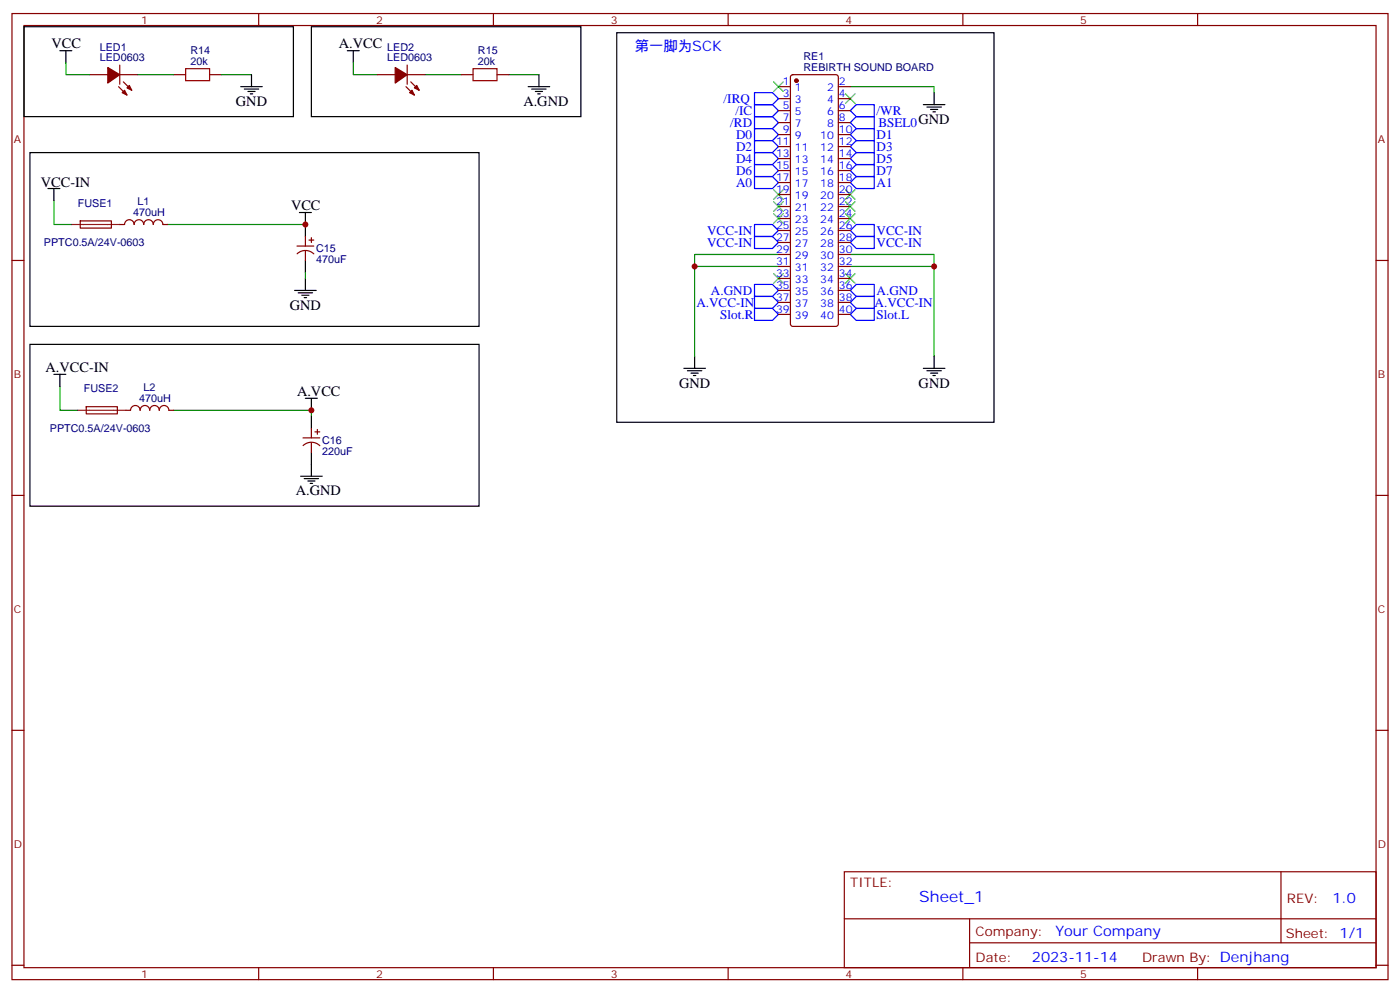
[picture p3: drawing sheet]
<svg xmlns="http://www.w3.org/2000/svg" width="412mm" height="292mm" viewBox="0 0 412 292" stroke-linecap="round" stroke-linejoin="round" font-family="sans-serif">
<g fill="none" stroke="#870000" stroke-width=".35">
<path d="M3.5 4h405.4v284.3h-405.4zM7.1 7.5h398.2v277.3h-398.2zM35.3 19.2v5.6M76.2 4v3.5M119.9 19.2v5.6M145.3 4v3.5M214.5 4v3.5M283.6 4v3.5M352.8 4v3.5M26.5 22h5.2M34.9 25.5l2.5 2.5M35.3 22h5.3"/>
<path d="M36.3 24.1l2.5 2.5M51.2 22h3.5M61.7 22h3.6M111.1 22h5.3M119.6 25.5l2.5 2.5M119.9 22h5.3M121 24.1l2.5 2.5M135.8 22h3.5M146.4 22h3.5M229.3 25.5h3.5M229.3 29h3.5M229.3 32.6h3.5"/>
<path d="M229.3 36.1h3.5M229.3 39.6h3.5M233.1 22.2l.4-.2h12.7l.5 .2 .2 .5v72.7l-.2 .5-.5 .2h-12.7l-.5-.3-.2-.4v-72.7zM246.9 25.5h3.6M246.9 29h3.6M246.9 32.6h3.6M246.9 36.1h3.6M246.9 39.6h3.6M229.3 43.1h3.5M229.3 46.7h3.5M229.3 50.2h3.5M229.3 53.7h3.5"/>
<path d="M229.3 57.3h3.5M246.9 43.1h3.6M246.9 46.7h3.6M246.9 50.2h3.6M246.9 53.7h3.6M246.9 57.3h3.6M3.5 76.7h3.6M23.6 65h9.2v2.1h-9.1zM35.3 66.1h1.4a1.41 1.41 0 0 1 1.4-1.4 1.41 1.41 0 0 1 1.4 1.4 1.41 1.41 0 0 1 1.4-1.4 1.41 1.41 0 0 1 1.4 1.4 1.41 1.41 0 0 1 1.4-1.4 1.41 1.41 0 0 1 1.5 1.4 1.41 1.41 0 0 1 1.4-1.4 1.41 1.41 0 0 1 1.4 1.4h1.4M87.5 72.4h4.9M87.5 74.7a3.5 3.5 0 0 1 4.9 0M90 69.6v2.8"/>
<path d="M90 73.8v2.9M91 70.7h1.4M91.7 70v1.4M229.3 78.4h3.5M229.3 74.9h3.5M229.3 71.4h3.5M229.3 67.8h3.5M229.3 64.3h3.5M229.3 60.8h3.5M246.9 78.4h3.6M246.9 74.9h3.6M246.9 71.4h3.6"/>
<path d="M246.9 67.8h3.6M246.9 64.3h3.6M246.9 60.8h3.6M405.3 76.7h3.6M229.3 92.5h3.5M229.3 89h3.5M229.3 85.5h3.5M229.3 82h3.5M246.9 92.5h3.6M246.9 89h3.6M246.9 85.5h3.6M246.9 82h3.6"/>
<path d="M25.4 119.7h9.1l.1 2.1h-9.2zM37 120.8l1.5-.1a1.41 1.41 0 0 1 1.4-1.4 1.41 1.41 0 0 1 1.4 1.5 1.41 1.41 0 0 1 1.4-1.5 1.41 1.41 0 0 1 1.4 1.5 1.41 1.41 0 0 1 1.4-1.5 1.41 1.41 0 0 1 1.4 1.5 1.41 1.41 0 0 1 1.4-1.5 1.41 1.41 0 0 1 1.4 1.5h1.5M89.3 128.9h4.9M89.3 131.1a3.5 3.5 0 0 1 4.9 .1M91.7 126v2.9M91.7 130.3v2.8M92.8 127.1h1.4M93.5 126.4v1.4M3.5 145.8h3.6M405.3 145.8h3.6M3.5 214.9h3.6M405.3 214.9h3.6"/>
<path d="M248.7 256.6h156.6v28.2h-156.6zM377.3 256.6v20.9M248.7 270.4h156.5M285.6 277.5h119.6M285.6 270.4v14.1M3.5 284.1h3.6M76.2 284.8v3.5M145.3 284.8v3.5M214.5 284.8v3.5M283.6 284.8v3.5M352.8 284.8v3.5M405.3 284.1h3.6"/>
</g>
<g fill="none" stroke="#000" stroke-width=".35">
<path d="M7.1 7.9h79.3v26.4h-79.3zM17.6 14.9h3.6M19.4 14.9v3.6M91.7 7.9h79.4v26.4h-79.4zM102.3 14.9h3.5M104.1 14.9v3.6M181.7 9.6h111.1v114.7h-111.1zM70.9 25.5h6.4M72 26.2h4.2M73 26.9h2.1M73.7 27.6h.7M74.1 22v3.5"/>
<path d="M155.6 25.5h6.3M156.6 26.2h4.3M157.7 26.9h2.1M158.4 27.6h.7M158.7 22v3.5M272 30.8h6.3M273 31.5h4.3M274.1 32.2h2.1M274.8 32.9h.7M275.2 27.3v3.5M8.8 44.9h132.3v51.2h-132.3zM14.1 55.5h3.5"/>
<path d="M15.9 55.5v3.5M88.2 62.5h3.5M90 62.5v7.1M90 76.7v3.5M86.8 85.5h6.3M87.8 86.2h4.3M88.9 86.9h2.1M89.6 87.6h.7M90 82v3.5M8.8 101.4h132.3v47.6h-132.3zM15.9 110.2h3.5M17.6 110.2v3.5"/>
<path d="M90 117.2h3.5M91.7 117.2v3.6M201.4 108.4h6.4M202.5 109.1h4.2M203.6 109.8h2.1M204.3 110.5h.7M204.6 104.9v3.5M272 108.4h6.3M273 109.1h4.3M274.1 109.8h2.1M274.8 110.5h.7M275.2 104.9v3.5"/>
<path d="M91.7 122.5v3.5M91.7 133.1v7.1M88.5 140.2h6.4M89.6 140.9h4.2M90.7 141.6h2.1M91.4 142.3h.7"/>
</g>
<g fill="none" stroke="#00f" stroke-width=".35">
<path d="M222.2 30.8h5.3l1.8 1.8-1.8 1.7h-5.3zM222.2 34.3h5.3l1.8 1.8-1.8 1.8h-5.3zM222.2 37.9h5.3l1.8 1.7-1.8 1.8h-5.3zM222.2 27.3h5.3l1.8 1.7-1.8 1.8h-5.3zM252.2 34.3h5.3v3.6h-5.3l-1.7-1.8zM252.2 30.8h5.3v3.5h-5.3l-1.7-1.7zM252.2 37.9h5.3v3.5h-5.3l-1.7-1.8zM222.2 41.4h5.3l1.8 1.7-1.8 1.8h-5.3zM222.2 44.9h5.3l1.8 1.8-1.8 1.7h-5.3zM222.2 48.4h5.3l1.8 1.8-1.8 1.8h-5.3zM222.2 52h5.3l1.8 1.7-1.8 1.8h-5.3zM252.2 52h5.3v3.5h-5.3l-1.7-1.8z"/>
<path d="M252.2 41.4h5.3v3.5h-5.3l-1.7-1.8zM252.2 44.9h5.3v3.5h-5.3l-1.7-1.7zM252.2 48.4h5.3v3.6h-5.3l-1.7-1.8zM222.2 66.1h5.3l1.8 1.7-1.8 1.8h-5.3zM222.2 69.6h5.3l1.8 1.8-1.8 1.7h-5.3zM252.2 66.1h5.3v3.5h-5.3l-1.7-1.8zM252.2 69.6h5.3v3.5h-5.3l-1.7-1.7zM222.2 83.7h5.3l1.8 1.8-1.8 1.7h-5.3zM222.2 87.2h5.3l1.8 1.8-1.8 1.8h-5.3zM222.2 90.8h5.3l1.8 1.7-1.8 1.8h-5.3zM250.5 89l1.7-1.8h5.3v3.6h-5.3zM252.2 83.7h5.3v3.5h-5.3l-1.7-1.7z"/>
<path d="M252.2 90.8h5.3v3.5h-5.3l-1.7-1.8z"/>
</g>
<g fill="none" stroke="#008700" stroke-width=".35">
<path d="M19.4 18.5v3.5h7.1M104.1 18.5v3.5h7M40.6 22h10.6M65.3 22h8.8M125.2 22h10.6M149.9 22h8.8M250.5 25.5h24.7v1.8M15.9 59v7.1h5.3M49.4 66.1h40.6M204.6 78.4h24.7M229.3 74.9h-24.7v30M250.5 78.4h24.7"/>
<path d="M250.5 74.9h24.7v30M90 80.2v1.8M17.6 113.7v7.1h5.3M51.2 120.8h40.5v1.7"/>
</g>
<path d="M54.7 20.2h7v3.5h-7zM139.3 20.2h7.1v3.5h-7.1z" fill="none" stroke="#a10000" stroke-width=".35"/>
<g fill="#870000" stroke="#870000" stroke-width=".35">
<path d="M116.4 19.9l3.5 2.1-3.5 2.4z"/>
<path d="M120.6 27.3l.8-.7 .7 1.4z"/>
<path d="M122.8 25.2l.7 1.4-1.4-.7z"/>
<path d="M31.7 19.9l3.6 2.1-3.6 2.4z"/>
<path d="M36 27.3l.7-.7 .7 1.4z"/>
<path d="M38.1 25.2l.7 1.4-1.4-.7z"/>
<circle cx="234.6" cy="23.7" r=".53"/>
</g>
<path d="M21.2 66.1h14.1M22.9 120.8h14.1" fill="none" stroke="#8c2424" stroke-width=".35"/>
<g fill="none" stroke="#3c3" stroke-width=".35">
<path d="M227.9 24.1l2.8 2.8M230.7 24.1l-2.8 2.8M249.1 27.6l2.8 2.8M251.9 27.6l-2.8 2.8M227.9 55.8l2.8 2.9M227.9 59.4l2.8 2.8M230.7 55.8l-2.8 2.9M230.7 59.4l-2.8 2.8M249.1 55.8l2.8 2.9M249.1 59.4l2.8 2.8M251.9 55.8l-2.8 2.9M251.9 59.4l-2.8 2.8"/>
<path d="M227.9 62.9l2.8 2.8M230.7 62.9l-2.8 2.8M249.1 62.9l2.8 2.8M251.9 62.9l-2.8 2.8M227.9 80.5l2.8 2.9M230.7 80.5l-2.8 2.9M249.1 80.5l2.8 2.9M251.9 80.5l-2.8 2.9"/>
</g>
<g fill="#c00">
<circle cx="91.7" cy="120.8" r=".88"/>
<circle cx="90" cy="66.1" r=".88"/>
<circle cx="204.6" cy="78.4" r=".88"/>
<circle cx="275.2" cy="78.4" r=".88"/>
</g>
<text font-size="4.6" fill="#00f" x="270.8" y="265.6">Sheet_1</text>
<g font-size="4.2">
<text x="15.2" y="14.2">VCC</text>
<text x="99.8" y="14.2">A.VCC</text>
<text x="69.5" y="31.2">GND</text>
<text x="154.2" y="31.2">A.GND</text>
<text x="12" y="55.1">VCC-IN</text>
<text x="85.7" y="61.8">VCC</text>
<text x="85.4" y="91.1">GND</text>
<text x="13.4" y="109.5">A.VCC-IN</text>
<text x="87.5" y="116.5">A.VCC</text>
<text x="200" y="114.1">GND</text>
<text x="270.6" y="114.1">GND</text>
<text x="87.1" y="145.8">A.GND</text>
</g>
<g font-size="4.2" fill="#00f">
<text x="187" y="14.9">第一脚为SCK</text>
<text x="392.5" y="265.8">1.0</text>
<text x="310.9" y="275.4">Your Company</text>
<text x="304" y="283.2">2023-11-14</text>
</g>
<g font-size="3.9" fill="#00f">
<text x="213.2" y="30.3">/IRQ</text>
<text x="216.6" y="33.8">/IC</text>
<text x="258.2" y="33.8">/WR</text>
<text x="215.1" y="37.3">/RD</text>
<text x="216.8" y="40.9">D0</text>
<text x="258.2" y="40.8">D1</text>
<text x="258.8" y="37.4">BSEL0GND</text>
<text x="216.8" y="44.3">D2</text>
<text x="216.8" y="47.8">D4</text>
<text x="258.2" y="44.3">D3</text>
<text x="258.2" y="47.8">D5</text>
<text x="216.8" y="51.4">D6</text>
<text x="258.2" y="51.4">D7</text>
<text x="216.8" y="55">A0</text>
<text x="258.2" y="54.9">A1</text>
<text x="208.3" y="69.1">VCC-IN</text>
<text x="258.2" y="69.1">VCC-IN</text>
<text x="208.3" y="72.6">VCC-IN</text>
<text x="258.2" y="72.6">VCC-IN</text>
<text x="209.4" y="86.7">A.GND</text>
<text x="258.2" y="86.7">A.GND</text>
<text x="205.1" y="90.3">A.VCC-IN</text>
<text x="212.2" y="93.8">Slot.R</text>
<text x="257.6" y="90.3">A.VCC-IN</text>
<text x="258.2" y="93.8">Slot.L</text>
</g>
<g font-size="3.9" fill="#800">
<text x="250.5" y="261.2">TITLE:</text>
<text x="379.1" y="265.8">REV:</text>
<text x="287.4" y="275.4">Company:</text>
<text x="378.7" y="276">Sheet: 1/1</text>
<text x="287.4" y="283">Date:</text>
<text x="336.4" y="283.1">Drawn By: Denjhang</text>
</g>
<g font-size="3.2" fill="#800">
<text x="41.6" y="7">1</text>
<text x="110.8" y="7">2</text>
<text x="179.9" y="7">3</text>
<text x="249.1" y="7">4</text>
<text x="318.2" y="7">5</text>
<text x="4.1" y="42.1">A</text>
<text x="405.9" y="42.1">A</text>
<text x="4.1" y="111.2">B</text>
<text x="405.9" y="111.2">B</text>
<text x="4.1" y="180.4">C</text>
<text x="405.9" y="180.4">C</text>
<text x="4.1" y="249.5">D</text>
<text x="405.9" y="249.5">D</text>
<text x="41.6" y="287.8">1</text>
<text x="110.8" y="287.8">2</text>
<text x="179.9" y="287.8">3</text>
<text x="249.1" y="287.8">4</text>
<text x="318.2" y="287.8">5</text>
</g>
<g font-size="3.2" fill="#000080">
<text x="29.4" y="14.9">LED1</text>
<text x="56.1" y="16">R14</text>
<text x="114.1" y="14.9">LED2</text>
<text x="140.8" y="16">R15</text>
<text x="236.7" y="17.8">RE1</text>
<text x="29.4" y="18.1">LED0603</text>
<text x="56.1" y="19.2">20k</text>
<text x="114.1" y="18.1">LED0603</text>
<text x="140.8" y="19.2">20k</text>
<text x="236.7" y="20.9">REBIRTH SOUND BOARD</text>
<text x="22.9" y="60.8">FUSE1</text>
<text x="39.2" y="63.7">470uH</text>
<text x="40.5" y="60.4">L1</text>
<text x="12.9" y="72.5">PPTC0.5A/24V-0603</text>
<text x="93.1" y="77.4">470uF</text>
<text x="93.1" y="74.3">C15</text>
<text x="24.7" y="115.5">FUSE2</text>
<text x="41" y="118.4">470uH</text>
<text x="42.3" y="115.1">L2</text>
<text x="14.7" y="127.2">PPTC0.5A/24V-0603</text>
<text x="94.9" y="130.7">C16</text>
<text x="94.9" y="133.9">220uF</text>
</g>
<g font-size="3.2" fill="#00f">
<text x="230.6" y="25.2">1</text>
<text x="230.6" y="28.7">3</text>
<text x="234.1" y="26.9">1</text>
<text x="243.6" y="26.9">2</text>
<text x="247.1" y="28.7">4</text>
<text x="247.1" y="25.2">2</text>
<text x="230.6" y="32.2">5</text>
<text x="230.6" y="35.7">7</text>
<text x="234.1" y="30.4">3</text>
<text x="234.1" y="34">5</text>
<text x="243.6" y="34">6</text>
<text x="243.6" y="30.4">4</text>
<text x="247.1" y="35.7">8</text>
<text x="247.1" y="32.2">6</text>
<text x="230.6" y="39.3">9</text>
<text x="234.1" y="37.5">7</text>
<text x="234.1" y="41">9</text>
<text x="241.6" y="41">10</text>
<text x="243.6" y="37.5">8</text>
<text x="247.1" y="39.3">10</text>
<text x="228.6" y="42.8">11</text>
<text x="228.6" y="46.3">13</text>
<text x="234.1" y="44.6">11</text>
<text x="241.6" y="44.6">12</text>
<text x="247.1" y="46.3">14</text>
<text x="247.1" y="42.8">12</text>
<text x="228.6" y="49.8">15</text>
<text x="228.6" y="53.4">17</text>
<text x="234.1" y="48.1">13</text>
<text x="234.1" y="51.6">15</text>
<text x="241.6" y="51.6">16</text>
<text x="241.6" y="48.1">14</text>
<text x="247.1" y="53.4">18</text>
<text x="247.1" y="49.8">16</text>
<text x="228.6" y="56.9">19</text>
<text x="234.1" y="55.1">17</text>
<text x="234.1" y="58.7">19</text>
<text x="241.6" y="58.7">20</text>
<text x="241.6" y="55.1">18</text>
<text x="247.1" y="56.9">20</text>
<text x="228.6" y="60.4">21</text>
<text x="228.6" y="64">23</text>
<text x="234.1" y="62.2">21</text>
<text x="234.1" y="65.7">23</text>
<text x="241.6" y="65.7">24</text>
<text x="241.6" y="62.2">22</text>
<text x="247.1" y="64">24</text>
<text x="247.1" y="60.4">22</text>
<text x="228.6" y="67.5">25</text>
<text x="228.6" y="71">27</text>
<text x="234.1" y="69.3">25</text>
<text x="241.6" y="69.3">26</text>
<text x="247.1" y="71">28</text>
<text x="247.1" y="67.5">26</text>
<text x="228.6" y="74.5">29</text>
<text x="234.1" y="72.8">27</text>
<text x="234.1" y="76.3">29</text>
<text x="241.6" y="76.3">30</text>
<text x="241.6" y="72.8">28</text>
<text x="247.1" y="74.5">30</text>
<text x="228.6" y="78.1">31</text>
<text x="228.6" y="81.6">33</text>
<text x="234.1" y="79.8">31</text>
<text x="234.1" y="83.4">33</text>
<text x="241.6" y="83.4">34</text>
<text x="241.6" y="79.8">32</text>
<text x="247.1" y="81.6">34</text>
<text x="247.1" y="78.1">32</text>
<text x="228.6" y="85.1">35</text>
<text x="228.6" y="88.7">37</text>
<text x="234.1" y="86.9">35</text>
<text x="241.6" y="86.9">36</text>
<text x="247.1" y="88.7">38</text>
<text x="247.1" y="85.1">36</text>
<text x="228.6" y="92.2">39</text>
<text x="234.1" y="90.4">37</text>
<text x="234.1" y="93.9">39</text>
<text x="241.6" y="93.9">40</text>
<text x="241.6" y="90.4">38</text>
<text x="247.1" y="92.2">40</text>
</g>
</svg>
